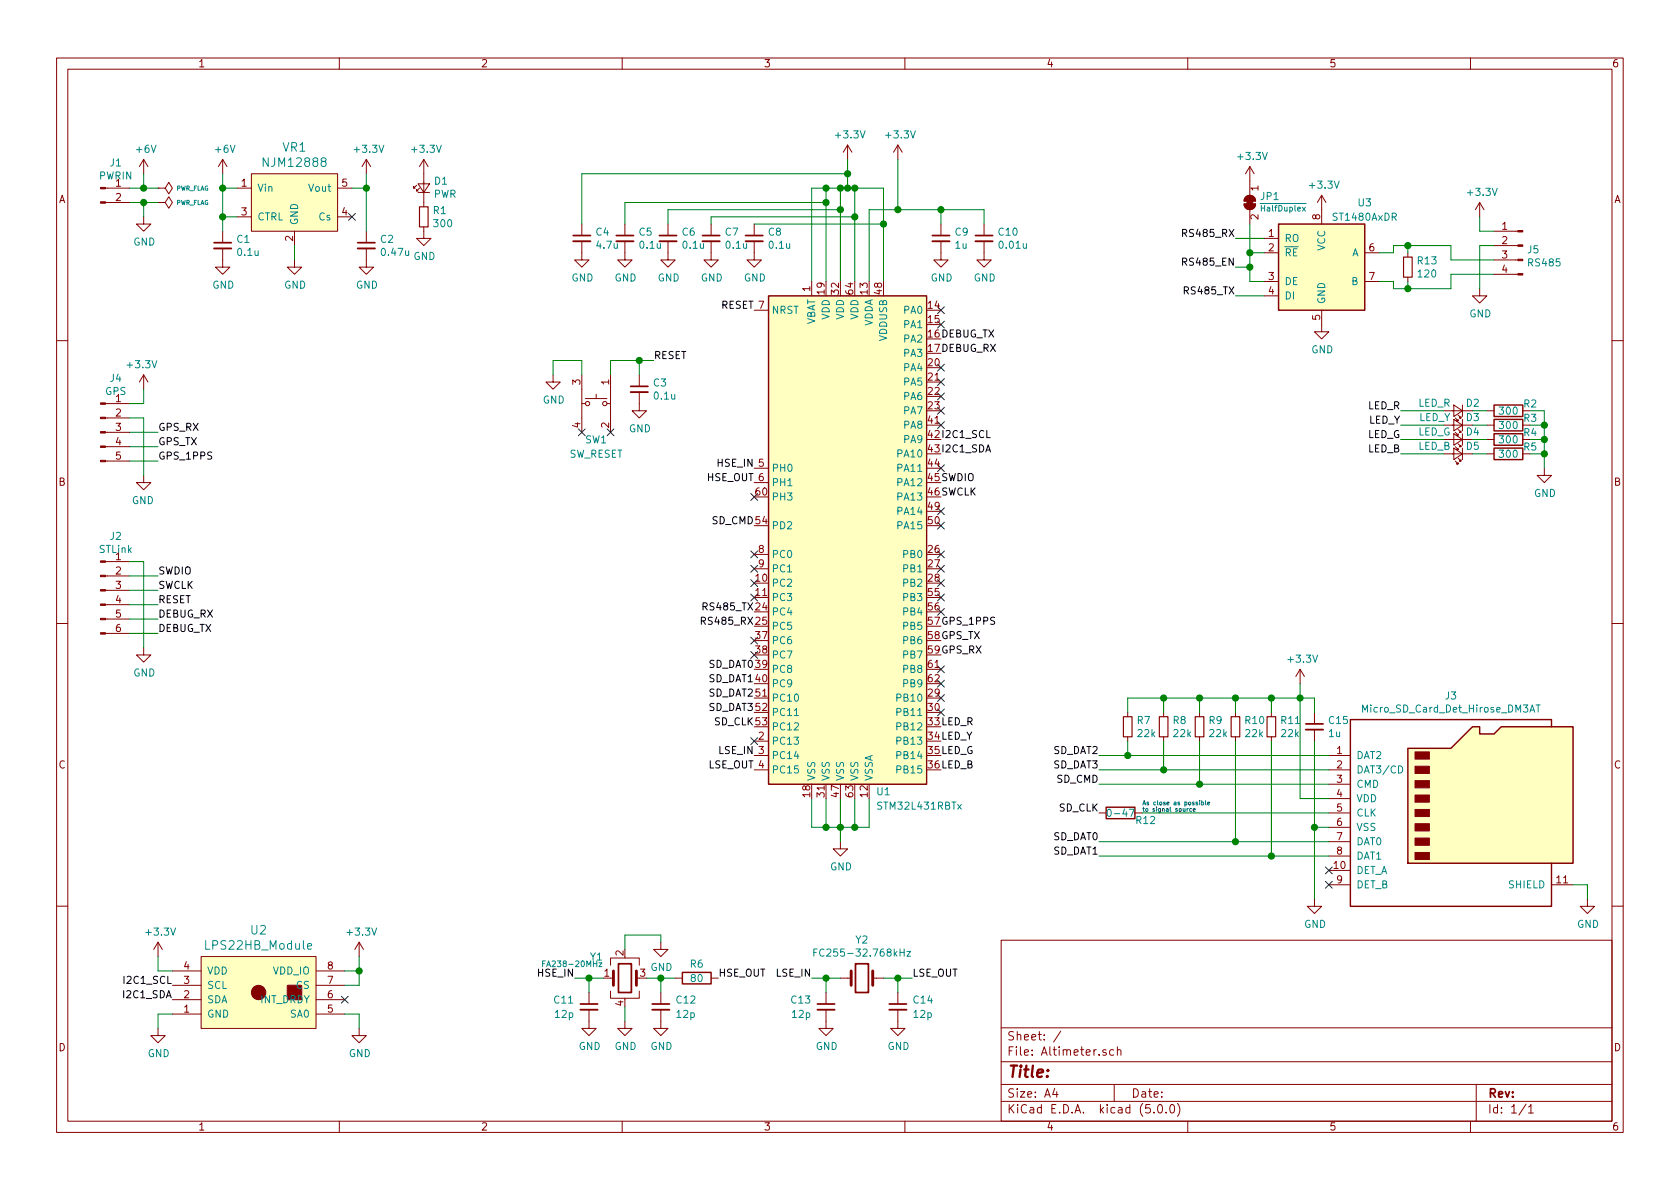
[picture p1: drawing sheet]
EESchema Schematic File Version 4
EELAYER 26 0
EELAYER END
$Descr A4 11693 8268
encoding utf-8
Sheet 1 1
Title ""
Date ""
Rev ""
Comp ""
Comment1 ""
Comment2 ""
Comment3 ""
Comment4 ""
$EndDescr
$Comp
L Connector:Micro_SD_Card_Det_Hirose_DM3AT J3
U 1 1
P 10150 5650
F 0 "J3" H 10100 6467 50  0000 C CNN
F 1 "Micro_SD_Card_Det_Hirose_DM3AT" H 10100 6376 50  0000 C CNN
F 2 "KUT_Connector:microSD_DM3AT-SFPEJ" H 12200 6350 50  0001 C CNN
F 3 "https://www.hirose.com/product/en/download_file/key_name/DM3/category/Catalog/doc_file_id/49662/?file_category_id=4&item_id=195&is_series=1" H 10150 5750 50  0001 C CNN
	1    10150 5650
	1    0    0    -1  
$EndComp
Text Label 7650 5850 2    50   ~ 0
SD_DAT0
Text Label 7650 5450 2    50   ~ 0
SD_CMD
Text Label 7650 5650 2    50   ~ 0
SD_CLK
NoConn ~ 9250 6050
NoConn ~ 9250 6150
$Comp
L power:GND #PWR0101
U 1 1
P 11050 6250
F 0 "#PWR0101" H 11050 6000 50  0001 C CNN
F 1 "GND" H 11055 6077 50  0000 C CNN
F 2 "" H 11050 6250 50  0001 C CNN
F 3 "" H 11050 6250 50  0001 C CNN
	1    11050 6250
	1    0    0    -1  
$EndComp
Wire Wire Line
	11050 6250 11050 6150
Wire Wire Line
	11050 6150 10950 6150
$Comp
L power:+3.3V #PWR0102
U 1 1
P 9050 4750
F 0 "#PWR0102" H 9050 4600 50  0001 C CNN
F 1 "+3.3V" H 9065 4923 50  0000 C CNN
F 2 "" H 9050 4750 50  0001 C CNN
F 3 "" H 9050 4750 50  0001 C CNN
	1    9050 4750
	1    0    0    -1  
$EndComp
$Comp
L power:GND #PWR0103
U 1 1
P 9150 6250
F 0 "#PWR0103" H 9150 6000 50  0001 C CNN
F 1 "GND" H 9155 6077 50  0000 C CNN
F 2 "" H 9150 6250 50  0001 C CNN
F 3 "" H 9150 6250 50  0001 C CNN
	1    9150 6250
	1    0    0    -1  
$EndComp
Wire Wire Line
	9150 6250 9150 5750
Text Label 5250 4650 2    50   ~ 0
SD_DAT0
Text Label 5250 5050 2    50   ~ 0
SD_CLK
Text Label 5250 3650 2    50   ~ 0
SD_CMD
Text Label 6550 3350 0    50   ~ 0
SWDIO
Text Label 6550 3450 0    50   ~ 0
SWCLK
Text Label 6550 2350 0    50   ~ 0
DEBUG_TX
Text Label 6550 2450 0    50   ~ 0
DEBUG_RX
Text Label 5250 4250 2    50   ~ 0
RS485_TX
Text Label 5250 4350 2    50   ~ 0
RS485_RX
Text Label 6550 3050 0    50   ~ 0
I2C1_SCL
Text Label 6550 3150 0    50   ~ 0
I2C1_SDA
Text Label 5250 3250 2    50   ~ 0
HSE_IN
Text Label 5250 3350 2    50   ~ 0
HSE_OUT
Text Label 5250 5250 2    50   ~ 0
LSE_IN
Text Label 5250 5350 2    50   ~ 0
LSE_OUT
Text Label 5250 2150 2    50   ~ 0
RESET
$Comp
L power:GND #PWR0104
U 1 1
P 5850 5850
F 0 "#PWR0104" H 5850 5600 50  0001 C CNN
F 1 "GND" H 5855 5677 50  0000 C CNN
F 2 "" H 5850 5850 50  0001 C CNN
F 3 "" H 5850 5850 50  0001 C CNN
	1    5850 5850
	1    0    0    -1  
$EndComp
Wire Wire Line
	5650 5550 5650 5750
Wire Wire Line
	5650 5750 5750 5750
Wire Wire Line
	5850 5750 5850 5850
Wire Wire Line
	5850 5750 5850 5550
Connection ~ 5850 5750
Wire Wire Line
	5750 5550 5750 5750
Connection ~ 5750 5750
Wire Wire Line
	5750 5750 5850 5750
Wire Wire Line
	5850 5750 5950 5750
Wire Wire Line
	5950 5750 5950 5550
Wire Wire Line
	5950 5750 6050 5750
Connection ~ 5950 5750
Wire Wire Line
	6050 5550 6050 5750
$Comp
L Device:C_Small C8
U 1 1
P 5250 1650
F 0 "C8" H 5342 1696 50  0000 L CNN
F 1 "0.1u" H 5342 1605 50  0000 L CNN
F 2 "Capacitors_SMD:C_0603" H 5250 1650 50  0001 C CNN
F 3 "~" H 5250 1650 50  0001 C CNN
	1    5250 1650
	1    0    0    -1  
$EndComp
$Comp
L power:+3.3V #PWR0105
U 1 1
P 5900 1100
F 0 "#PWR0105" H 5900 950 50  0001 C CNN
F 1 "+3.3V" H 5915 1273 50  0000 C CNN
F 2 "" H 5900 1100 50  0001 C CNN
F 3 "" H 5900 1100 50  0001 C CNN
	1    5900 1100
	1    0    0    -1  
$EndComp
$Comp
L power:GND #PWR0106
U 1 1
P 5250 1750
F 0 "#PWR0106" H 5250 1500 50  0001 C CNN
F 1 "GND" H 5255 1577 50  0000 C CNN
F 2 "" H 5250 1750 50  0001 C CNN
F 3 "" H 5250 1750 50  0001 C CNN
	1    5250 1750
	1    0    0    -1  
$EndComp
$Comp
L Device:C_Small C7
U 1 1
P 4950 1650
F 0 "C7" H 5042 1696 50  0000 L CNN
F 1 "0.1u" H 5042 1605 50  0000 L CNN
F 2 "Capacitors_SMD:C_0603" H 4950 1650 50  0001 C CNN
F 3 "~" H 4950 1650 50  0001 C CNN
	1    4950 1650
	1    0    0    -1  
$EndComp
$Comp
L Device:C_Small C6
U 1 1
P 4650 1650
F 0 "C6" H 4742 1696 50  0000 L CNN
F 1 "0.1u" H 4742 1605 50  0000 L CNN
F 2 "Capacitors_SMD:C_0603" H 4650 1650 50  0001 C CNN
F 3 "~" H 4650 1650 50  0001 C CNN
	1    4650 1650
	1    0    0    -1  
$EndComp
$Comp
L power:GND #PWR0107
U 1 1
P 4650 1750
F 0 "#PWR0107" H 4650 1500 50  0001 C CNN
F 1 "GND" H 4655 1577 50  0000 C CNN
F 2 "" H 4650 1750 50  0001 C CNN
F 3 "" H 4650 1750 50  0001 C CNN
	1    4650 1750
	1    0    0    -1  
$EndComp
Wire Wire Line
	4650 1550 4650 1450
$Comp
L Device:C_Small C5
U 1 1
P 4350 1650
F 0 "C5" H 4442 1696 50  0000 L CNN
F 1 "0.1u" H 4442 1605 50  0000 L CNN
F 2 "Capacitors_SMD:C_0603" H 4350 1650 50  0001 C CNN
F 3 "~" H 4350 1650 50  0001 C CNN
	1    4350 1650
	1    0    0    -1  
$EndComp
$Comp
L power:GND #PWR0108
U 1 1
P 4350 1750
F 0 "#PWR0108" H 4350 1500 50  0001 C CNN
F 1 "GND" H 4355 1577 50  0000 C CNN
F 2 "" H 4350 1750 50  0001 C CNN
F 3 "" H 4350 1750 50  0001 C CNN
	1    4350 1750
	1    0    0    -1  
$EndComp
Wire Wire Line
	4350 1550 4350 1400
Wire Wire Line
	5650 1300 5750 1300
Connection ~ 5850 1300
Wire Wire Line
	5850 1300 5900 1300
Connection ~ 5750 1300
Wire Wire Line
	5750 1300 5850 1300
Wire Wire Line
	5900 1300 5950 1300
Connection ~ 5900 1300
Wire Wire Line
	5950 1300 6150 1300
Connection ~ 5950 1300
$Comp
L Device:C_Small C4
U 1 1
P 4050 1650
F 0 "C4" H 4142 1696 50  0000 L CNN
F 1 "4.7u" H 4142 1605 50  0000 L CNN
F 2 "Capacitors_SMD:C_0805" H 4050 1650 50  0001 C CNN
F 3 "~" H 4050 1650 50  0001 C CNN
	1    4050 1650
	1    0    0    -1  
$EndComp
$Comp
L power:GND #PWR0109
U 1 1
P 4050 1750
F 0 "#PWR0109" H 4050 1500 50  0001 C CNN
F 1 "GND" H 4055 1577 50  0000 C CNN
F 2 "" H 4050 1750 50  0001 C CNN
F 3 "" H 4050 1750 50  0001 C CNN
	1    4050 1750
	1    0    0    -1  
$EndComp
$Comp
L Device:C_Small C9
U 1 1
P 6550 1650
F 0 "C9" H 6642 1696 50  0000 L CNN
F 1 "1u" H 6642 1605 50  0000 L CNN
F 2 "Capacitors_SMD:C_0805" H 6550 1650 50  0001 C CNN
F 3 "~" H 6550 1650 50  0001 C CNN
	1    6550 1650
	1    0    0    -1  
$EndComp
$Comp
L Device:C_Small C10
U 1 1
P 6850 1650
F 0 "C10" H 6942 1696 50  0000 L CNN
F 1 "0.01u" H 6942 1605 50  0000 L CNN
F 2 "Capacitors_SMD:C_0603" H 6850 1650 50  0001 C CNN
F 3 "~" H 6850 1650 50  0001 C CNN
	1    6850 1650
	1    0    0    -1  
$EndComp
$Comp
L power:GND #PWR0110
U 1 1
P 6550 1750
F 0 "#PWR0110" H 6550 1500 50  0001 C CNN
F 1 "GND" H 6555 1577 50  0000 C CNN
F 2 "" H 6550 1750 50  0001 C CNN
F 3 "" H 6550 1750 50  0001 C CNN
	1    6550 1750
	1    0    0    -1  
$EndComp
$Comp
L power:GND #PWR0111
U 1 1
P 6850 1750
F 0 "#PWR0111" H 6850 1500 50  0001 C CNN
F 1 "GND" H 6855 1577 50  0000 C CNN
F 2 "" H 6850 1750 50  0001 C CNN
F 3 "" H 6850 1750 50  0001 C CNN
	1    6850 1750
	1    0    0    -1  
$EndComp
Text Label 6550 4450 0    50   ~ 0
GPS_TX
Text Label 6550 4550 0    50   ~ 0
GPS_RX
$Comp
L Device:LED_Small D3
U 1 1
P 10150 2950
F 0 "D3" H 10100 2900 50  0000 R CNN
F 1 "LED_Y" H 10200 2900 50  0000 L CNN
F 2 "LEDs:LED_0603" V 10150 2950 50  0001 C CNN
F 3 "~" V 10150 2950 50  0001 C CNN
	1    10150 2950
	-1   0    0    1   
$EndComp
$Comp
L Device:LED_Small D4
U 1 1
P 10150 3050
F 0 "D4" H 10100 3000 50  0000 R CNN
F 1 "LED_G" H 10200 3000 50  0000 L CNN
F 2 "LEDs:LED_0603" V 10150 3050 50  0001 C CNN
F 3 "~" V 10150 3050 50  0001 C CNN
	1    10150 3050
	-1   0    0    1   
$EndComp
$Comp
L Device:LED_Small D5
U 1 1
P 10150 3150
F 0 "D5" H 10100 3100 50  0000 R CNN
F 1 "LED_B" H 10200 3100 50  0000 L CNN
F 2 "LEDs:LED_0603" V 10150 3150 50  0001 C CNN
F 3 "~" V 10150 3150 50  0001 C CNN
	1    10150 3150
	-1   0    0    1   
$EndComp
$Comp
L Device:R R3
U 1 1
P 10500 2950
F 0 "R3" V 10450 3050 50  0000 L CNN
F 1 "300" V 10500 2950 50  0000 C CNN
F 2 "Resistors_SMD:R_0603" V 10430 2950 50  0001 C CNN
F 3 "~" H 10500 2950 50  0001 C CNN
	1    10500 2950
	0    1    1    0   
$EndComp
$Comp
L Device:R R4
U 1 1
P 10500 3050
F 0 "R4" V 10450 3150 50  0000 L CNN
F 1 "300" V 10500 3050 50  0000 C CNN
F 2 "Resistors_SMD:R_0603" V 10430 3050 50  0001 C CNN
F 3 "~" H 10500 3050 50  0001 C CNN
	1    10500 3050
	0    1    1    0   
$EndComp
$Comp
L Device:R R5
U 1 1
P 10500 3150
F 0 "R5" V 10450 3250 50  0000 L CNN
F 1 "300" V 10500 3150 50  0000 C CNN
F 2 "Resistors_SMD:R_0603" V 10430 3150 50  0001 C CNN
F 3 "~" H 10500 3150 50  0001 C CNN
	1    10500 3150
	0    1    1    0   
$EndComp
Wire Wire Line
	10350 3150 10250 3150
Wire Wire Line
	10250 3050 10350 3050
Wire Wire Line
	10350 2950 10250 2950
$Comp
L power:GND #PWR0112
U 1 1
P 10750 3250
F 0 "#PWR0112" H 10750 3000 50  0001 C CNN
F 1 "GND" H 10755 3077 50  0000 C CNN
F 2 "" H 10750 3250 50  0001 C CNN
F 3 "" H 10750 3250 50  0001 C CNN
	1    10750 3250
	1    0    0    -1  
$EndComp
Wire Wire Line
	10750 3250 10750 3150
Wire Wire Line
	10750 3150 10650 3150
Wire Wire Line
	10750 3150 10750 3050
Wire Wire Line
	10750 3050 10650 3050
Connection ~ 10750 3150
Wire Wire Line
	10750 3050 10750 2950
Wire Wire Line
	10750 2950 10650 2950
Connection ~ 10750 3050
Wire Wire Line
	10050 2950 9750 2950
Wire Wire Line
	9750 3050 10050 3050
NoConn ~ 6550 4950
NoConn ~ 6550 4850
NoConn ~ 6550 4750
NoConn ~ 6550 4650
NoConn ~ 6550 4250
NoConn ~ 6550 4150
NoConn ~ 6550 4050
NoConn ~ 6550 3950
NoConn ~ 6550 3850
NoConn ~ 6550 3250
NoConn ~ 6550 3550
NoConn ~ 6550 3650
NoConn ~ 6550 2950
NoConn ~ 6550 2850
NoConn ~ 6550 2750
NoConn ~ 6550 2650
NoConn ~ 6550 2550
NoConn ~ 6550 2250
NoConn ~ 6550 2150
NoConn ~ 5250 3450
NoConn ~ 5250 3850
NoConn ~ 5250 3950
NoConn ~ 5250 4050
NoConn ~ 5250 4150
NoConn ~ 5250 4450
NoConn ~ 5250 4550
$Comp
L power:+3.3V #PWR0113
U 1 1
P 6250 1100
F 0 "#PWR0113" H 6250 950 50  0001 C CNN
F 1 "+3.3V" H 6265 1273 50  0000 C CNN
F 2 "" H 6250 1100 50  0001 C CNN
F 3 "" H 6250 1100 50  0001 C CNN
	1    6250 1100
	1    0    0    -1  
$EndComp
Wire Wire Line
	5900 1200 4050 1200
Connection ~ 5900 1200
Wire Wire Line
	5900 1200 5900 1300
Wire Wire Line
	5900 1100 5900 1200
Wire Wire Line
	6150 1300 6150 1550
Wire Wire Line
	5250 1550 6150 1550
Connection ~ 6150 1550
$Comp
L power:GND #PWR0114
U 1 1
P 4950 1750
F 0 "#PWR0114" H 4950 1500 50  0001 C CNN
F 1 "GND" H 4955 1577 50  0000 C CNN
F 2 "" H 4950 1750 50  0001 C CNN
F 3 "" H 4950 1750 50  0001 C CNN
	1    4950 1750
	1    0    0    -1  
$EndComp
Wire Wire Line
	4950 1550 4950 1500
Wire Wire Line
	5750 1300 5750 1400
Connection ~ 5750 1400
Wire Wire Line
	4350 1400 5750 1400
Wire Wire Line
	5850 1300 5850 1450
Connection ~ 5850 1450
Wire Wire Line
	5850 1450 4650 1450
Wire Wire Line
	5950 1300 5950 1500
Connection ~ 5950 1500
Wire Wire Line
	4950 1500 5950 1500
Wire Wire Line
	6550 1450 6550 1550
Wire Wire Line
	6550 1450 6850 1450
Wire Wire Line
	6850 1450 6850 1550
Connection ~ 6550 1450
Wire Wire Line
	6050 1450 6250 1450
Wire Wire Line
	6250 1450 6250 1100
Connection ~ 6250 1450
Wire Wire Line
	6250 1450 6550 1450
$Comp
L KUT_CommIC:ST1480AxDR U3
U 1 1
P 9200 1850
F 0 "U3" H 9500 2300 50  0000 C CNN
F 1 "ST1480AxDR" H 9500 2200 50  0000 C CNN
F 2 "Housings_SOIC:SOIC-8_3.9x4.9mm_Pitch1.27mm" H 10250 1500 50  0001 C CIN
F 3 "http://www.st.com/content/ccc/resource/technical/document/datasheet/81/93/fa/ed/87/47/46/00/CD00003136.pdf/files/CD00003136.pdf/jcr:content/translations/en.CD00003136.pdf" H 8900 2200 50  0001 C CNN
	1    9200 1850
	1    0    0    -1  
$EndComp
$Comp
L power:+3.3V #PWR0115
U 1 1
P 9200 1450
F 0 "#PWR0115" H 9200 1300 50  0001 C CNN
F 1 "+3.3V" H 9215 1623 50  0000 C CNN
F 2 "" H 9200 1450 50  0001 C CNN
F 3 "" H 9200 1450 50  0001 C CNN
	1    9200 1450
	1    0    0    -1  
$EndComp
$Comp
L power:+3.3V #PWR0116
U 1 1
P 8700 1250
F 0 "#PWR0116" H 8700 1100 50  0001 C CNN
F 1 "+3.3V" H 8715 1423 50  0000 C CNN
F 2 "" H 8700 1250 50  0001 C CNN
F 3 "" H 8700 1250 50  0001 C CNN
	1    8700 1250
	1    0    0    -1  
$EndComp
Wire Wire Line
	8700 1750 8800 1750
Wire Wire Line
	8700 1750 8700 1850
Wire Wire Line
	8700 1950 8800 1950
Text Label 8600 2050 2    50   ~ 0
RS485_TX
$Comp
L Device:R_Small R13
U 1 1
P 9800 1850
F 0 "R13" H 9859 1896 50  0000 L CNN
F 1 "120" H 9859 1805 50  0000 L CNN
F 2 "Resistors_SMD:R_0603" H 9800 1850 50  0001 C CNN
F 3 "~" H 9800 1850 50  0001 C CNN
	1    9800 1850
	1    0    0    -1  
$EndComp
Wire Wire Line
	9700 1750 9600 1750
Wire Wire Line
	9600 1950 9700 1950
$Comp
L power:GND #PWR0117
U 1 1
P 9200 2250
F 0 "#PWR0117" H 9200 2000 50  0001 C CNN
F 1 "GND" H 9205 2077 50  0000 C CNN
F 2 "" H 9200 2250 50  0001 C CNN
F 3 "" H 9200 2250 50  0001 C CNN
	1    9200 2250
	1    0    0    -1  
$EndComp
Wire Wire Line
	9800 1700 9700 1700
Wire Wire Line
	9700 1700 9700 1750
Wire Wire Line
	9800 1750 9800 1700
Wire Wire Line
	9800 1950 9800 2000
Wire Wire Line
	9800 2000 9700 2000
Wire Wire Line
	9700 2000 9700 1950
$Comp
L power:GND #PWR0118
U 1 1
P 10300 2000
F 0 "#PWR0118" H 10300 1750 50  0001 C CNN
F 1 "GND" H 10305 1827 50  0000 C CNN
F 2 "" H 10300 2000 50  0001 C CNN
F 3 "" H 10300 2000 50  0001 C CNN
	1    10300 2000
	1    0    0    -1  
$EndComp
Connection ~ 9800 2000
Connection ~ 9800 1700
$Comp
L power:+3.3V #PWR0119
U 1 1
P 10300 1500
F 0 "#PWR0119" H 10300 1350 50  0001 C CNN
F 1 "+3.3V" H 10315 1673 50  0000 C CNN
F 2 "" H 10300 1500 50  0001 C CNN
F 3 "" H 10300 1500 50  0001 C CNN
	1    10300 1500
	1    0    0    -1  
$EndComp
Wire Wire Line
	10100 1800 10100 1700
Wire Wire Line
	10100 1800 10400 1800
Wire Wire Line
	10100 1900 10100 2000
Wire Wire Line
	10100 1900 10400 1900
Wire Wire Line
	9800 2000 10100 2000
Wire Wire Line
	9800 1700 10100 1700
Text Label 1100 3100 0    50   ~ 0
GPS_TX
Text Label 1100 3000 0    50   ~ 0
GPS_RX
$Comp
L power:GND #PWR0120
U 1 1
P 1000 3300
F 0 "#PWR0120" H 1000 3050 50  0001 C CNN
F 1 "GND" H 1005 3127 50  0000 C CNN
F 2 "" H 1000 3300 50  0001 C CNN
F 3 "" H 1000 3300 50  0001 C CNN
	1    1000 3300
	-1   0    0    -1  
$EndComp
$Comp
L power:+3.3V #PWR0121
U 1 1
P 1000 2700
F 0 "#PWR0121" H 1000 2550 50  0001 C CNN
F 1 "+3.3V" H 1015 2873 50  0000 C CNN
F 2 "" H 1000 2700 50  0001 C CNN
F 3 "" H 1000 2700 50  0001 C CNN
	1    1000 2700
	-1   0    0    -1  
$EndComp
Wire Wire Line
	900  3000 1100 3000
Wire Wire Line
	1100 3100 900  3100
Text Label 1100 3200 0    50   ~ 0
GPS_1PPS
Wire Wire Line
	1100 3200 900  3200
Text Label 6550 4350 0    50   ~ 0
GPS_1PPS
$Comp
L Connector:Conn_01x06_Male J2
U 1 1
P 700 4100
F 0 "J2" H 806 4478 50  0000 C CNN
F 1 "STLink" H 806 4387 50  0000 C CNN
F 2 "temp:DF11-6DP-2DSA" H 700 4100 50  0001 C CNN
F 3 "~" H 700 4100 50  0001 C CNN
	1    700  4100
	1    0    0    -1  
$EndComp
$Comp
L power:GND #PWR0122
U 1 1
P 1000 4500
F 0 "#PWR0122" H 1000 4250 50  0001 C CNN
F 1 "GND" H 1005 4327 50  0000 C CNN
F 2 "" H 1000 4500 50  0001 C CNN
F 3 "" H 1000 4500 50  0001 C CNN
	1    1000 4500
	1    0    0    -1  
$EndComp
Text Label 1100 4000 0    50   ~ 0
SWDIO
Text Label 1100 4100 0    50   ~ 0
SWCLK
Text Label 1100 4400 0    50   ~ 0
DEBUG_TX
Text Label 1100 4300 0    50   ~ 0
DEBUG_RX
$Comp
L KUT_Sensor:LPS22HB_Module U2
U 1 1
P 1800 6900
F 0 "U2" H 1800 7337 60  0000 C CNN
F 1 "LPS22HB_Module" H 1800 7231 60  0000 C CNN
F 2 "KUT_Sensor:Strawberry-Linux_Module_8P" H 1700 7100 60  0001 C CNN
F 3 "http://www.st.com/content/ccc/resource/technical/document/datasheet/bf/c1/4f/23/61/17/44/8a/DM00140895.pdf/files/DM00140895.pdf/jcr:content/translations/en.DM00140895.pdf" H 1800 7200 60  0001 C CNN
F 4 "https://strawberry-linux.com/catalog/items?code=12122" H 1900 7300 60  0001 C CNN "製品ページ"
	1    1800 6900
	1    0    0    -1  
$EndComp
$Comp
L power:+3.3V #PWR0123
U 1 1
P 1100 6650
F 0 "#PWR0123" H 1100 6500 50  0001 C CNN
F 1 "+3.3V" H 1115 6823 50  0000 C CNN
F 2 "" H 1100 6650 50  0001 C CNN
F 3 "" H 1100 6650 50  0001 C CNN
	1    1100 6650
	1    0    0    -1  
$EndComp
Wire Wire Line
	1100 6650 1100 6750
Wire Wire Line
	1100 6750 1200 6750
$Comp
L power:+3.3V #PWR0124
U 1 1
P 2500 6650
F 0 "#PWR0124" H 2500 6500 50  0001 C CNN
F 1 "+3.3V" H 2515 6823 50  0000 C CNN
F 2 "" H 2500 6650 50  0001 C CNN
F 3 "" H 2500 6650 50  0001 C CNN
	1    2500 6650
	1    0    0    -1  
$EndComp
Wire Wire Line
	2500 6650 2500 6750
Wire Wire Line
	2500 6750 2400 6750
Wire Wire Line
	2400 6850 2500 6850
Wire Wire Line
	2500 6850 2500 6750
Connection ~ 2500 6750
NoConn ~ 2400 6950
$Comp
L power:GND #PWR0125
U 1 1
P 2500 7150
F 0 "#PWR0125" H 2500 6900 50  0001 C CNN
F 1 "GND" H 2505 6977 50  0000 C CNN
F 2 "" H 2500 7150 50  0001 C CNN
F 3 "" H 2500 7150 50  0001 C CNN
	1    2500 7150
	1    0    0    -1  
$EndComp
Wire Wire Line
	2500 7150 2500 7050
Wire Wire Line
	2500 7050 2400 7050
$Comp
L power:GND #PWR0126
U 1 1
P 1100 7150
F 0 "#PWR0126" H 1100 6900 50  0001 C CNN
F 1 "GND" H 1105 6977 50  0000 C CNN
F 2 "" H 1100 7150 50  0001 C CNN
F 3 "" H 1100 7150 50  0001 C CNN
	1    1100 7150
	1    0    0    -1  
$EndComp
Wire Wire Line
	1100 7150 1100 7050
Wire Wire Line
	1100 7050 1200 7050
Text Label 1200 6850 2    50   ~ 0
I2C1_SCL
Text Label 1200 6950 2    50   ~ 0
I2C1_SDA
$Comp
L KUT_PowerIC:NJM12888 VR1
U 1 1
P 2050 1400
F 0 "VR1" H 2050 1787 60  0000 C CNN
F 1 "NJM12888" H 2050 1681 60  0000 C CNN
F 2 "TO_SOT_Packages_SMD:SOT-23-5" H 2050 1000 60  0001 C CNN
F 3 "http://www.njr.co.jp/products/semicon/PDF/NJM12888_J.pdf" H 2050 900 60  0001 C CNN
	1    2050 1400
	1    0    0    -1  
$EndComp
$Comp
L Device:C_Small C1
U 1 1
P 1550 1700
F 0 "C1" H 1642 1746 50  0000 L CNN
F 1 "0.1u" H 1642 1655 50  0000 L CNN
F 2 "Capacitors_SMD:C_0603" H 1550 1700 50  0001 C CNN
F 3 "~" H 1550 1700 50  0001 C CNN
	1    1550 1700
	1    0    0    -1  
$EndComp
$Comp
L Device:C_Small C2
U 1 1
P 2550 1700
F 0 "C2" H 2642 1746 50  0000 L CNN
F 1 "0.47u" H 2642 1655 50  0000 L CNN
F 2 "Capacitors_SMD:C_0805" H 2550 1700 50  0001 C CNN
F 3 "~" H 2550 1700 50  0001 C CNN
	1    2550 1700
	1    0    0    -1  
$EndComp
$Comp
L power:GND #PWR0127
U 1 1
P 2550 1800
F 0 "#PWR0127" H 2550 1550 50  0001 C CNN
F 1 "GND" H 2555 1627 50  0000 C CNN
F 2 "" H 2550 1800 50  0001 C CNN
F 3 "" H 2550 1800 50  0001 C CNN
	1    2550 1800
	1    0    0    -1  
$EndComp
$Comp
L power:GND #PWR0128
U 1 1
P 1550 1800
F 0 "#PWR0128" H 1550 1550 50  0001 C CNN
F 1 "GND" H 1555 1627 50  0000 C CNN
F 2 "" H 1550 1800 50  0001 C CNN
F 3 "" H 1550 1800 50  0001 C CNN
	1    1550 1800
	1    0    0    -1  
$EndComp
$Comp
L power:GND #PWR0129
U 1 1
P 2050 1800
F 0 "#PWR0129" H 2050 1550 50  0001 C CNN
F 1 "GND" H 2055 1627 50  0000 C CNN
F 2 "" H 2050 1800 50  0001 C CNN
F 3 "" H 2050 1800 50  0001 C CNN
	1    2050 1800
	1    0    0    -1  
$EndComp
Wire Wire Line
	2050 1800 2050 1700
NoConn ~ 2450 1500
Wire Wire Line
	2450 1300 2550 1300
Wire Wire Line
	2550 1300 2550 1600
$Comp
L power:+3.3V #PWR0130
U 1 1
P 2550 1200
F 0 "#PWR0130" H 2550 1050 50  0001 C CNN
F 1 "+3.3V" H 2565 1373 50  0000 C CNN
F 2 "" H 2550 1200 50  0001 C CNN
F 3 "" H 2550 1200 50  0001 C CNN
	1    2550 1200
	1    0    0    -1  
$EndComp
Wire Wire Line
	2550 1200 2550 1300
Connection ~ 2550 1300
$Comp
L power:+6V #PWR0131
U 1 1
P 1550 1200
F 0 "#PWR0131" H 1550 1050 50  0001 C CNN
F 1 "+6V" H 1565 1373 50  0000 C CNN
F 2 "" H 1550 1200 50  0001 C CNN
F 3 "" H 1550 1200 50  0001 C CNN
	1    1550 1200
	1    0    0    -1  
$EndComp
Wire Wire Line
	1550 1200 1550 1300
Wire Wire Line
	1550 1300 1650 1300
Wire Wire Line
	1550 1300 1550 1500
Connection ~ 1550 1300
Wire Wire Line
	1550 1500 1650 1500
Connection ~ 1550 1500
Wire Wire Line
	1550 1500 1550 1600
$Comp
L power:+3.3V #PWR0132
U 1 1
P 2950 1200
F 0 "#PWR0132" H 2950 1050 50  0001 C CNN
F 1 "+3.3V" H 2965 1373 50  0000 C CNN
F 2 "" H 2950 1200 50  0001 C CNN
F 3 "" H 2950 1200 50  0001 C CNN
	1    2950 1200
	1    0    0    -1  
$EndComp
$Comp
L Device:LED_Small D1
U 1 1
P 2950 1300
F 0 "D1" V 2996 1232 50  0000 R CNN
F 1 "PWR" V 2905 1232 50  0000 R CNN
F 2 "LEDs:LED_0603" V 2950 1300 50  0001 C CNN
F 3 "~" V 2950 1300 50  0001 C CNN
	1    2950 1300
	0    -1   -1   0   
$EndComp
$Comp
L Device:R_Small R1
U 1 1
P 2950 1500
F 0 "R1" H 3009 1546 50  0000 L CNN
F 1 "300" H 3009 1455 50  0000 L CNN
F 2 "Resistors_SMD:R_0603" H 2950 1500 50  0001 C CNN
F 3 "~" H 2950 1500 50  0001 C CNN
	1    2950 1500
	1    0    0    -1  
$EndComp
$Comp
L power:GND #PWR0133
U 1 1
P 2950 1600
F 0 "#PWR0133" H 2950 1350 50  0001 C CNN
F 1 "GND" H 2955 1427 50  0000 C CNN
F 2 "" H 2950 1600 50  0001 C CNN
F 3 "" H 2950 1600 50  0001 C CNN
	1    2950 1600
	1    0    0    -1  
$EndComp
$Comp
L power:+6V #PWR0134
U 1 1
P 1000 1200
F 0 "#PWR0134" H 1000 1050 50  0001 C CNN
F 1 "+6V" H 1015 1373 50  0000 C CNN
F 2 "" H 1000 1200 50  0001 C CNN
F 3 "" H 1000 1200 50  0001 C CNN
	1    1000 1200
	1    0    0    -1  
$EndComp
Wire Wire Line
	1000 1200 1000 1300
Wire Wire Line
	1000 1300 900  1300
$Comp
L power:GND #PWR0135
U 1 1
P 1000 1500
F 0 "#PWR0135" H 1000 1250 50  0001 C CNN
F 1 "GND" H 1005 1327 50  0000 C CNN
F 2 "" H 1000 1500 50  0001 C CNN
F 3 "" H 1000 1500 50  0001 C CNN
	1    1000 1500
	1    0    0    -1  
$EndComp
Wire Wire Line
	1000 1500 1000 1400
Wire Wire Line
	1000 1400 900  1400
$Comp
L Device:C_Small C3
U 1 1
P 4450 2700
F 0 "C3" H 4542 2746 50  0000 L CNN
F 1 "0.1u" H 4542 2655 50  0000 L CNN
F 2 "Capacitors_SMD:C_0603" H 4450 2700 50  0001 C CNN
F 3 "~" H 4450 2700 50  0001 C CNN
	1    4450 2700
	1    0    0    -1  
$EndComp
Wire Wire Line
	4450 2600 4450 2500
$Comp
L power:GND #PWR0136
U 1 1
P 4450 2800
F 0 "#PWR0136" H 4450 2550 50  0001 C CNN
F 1 "GND" H 4455 2627 50  0000 C CNN
F 2 "" H 4450 2800 50  0001 C CNN
F 3 "" H 4450 2800 50  0001 C CNN
	1    4450 2800
	1    0    0    -1  
$EndComp
$Comp
L power:GND #PWR0137
U 1 1
P 3850 2600
F 0 "#PWR0137" H 3850 2350 50  0001 C CNN
F 1 "GND" H 3855 2427 50  0000 C CNN
F 2 "" H 3850 2600 50  0001 C CNN
F 3 "" H 3850 2600 50  0001 C CNN
	1    3850 2600
	1    0    0    -1  
$EndComp
Text Label 4550 2500 0    50   ~ 0
RESET
Wire Wire Line
	4550 2500 4450 2500
Wire Wire Line
	10050 3150 9750 3150
Text Label 9750 2950 2    50   ~ 0
LED_Y
Text Label 9750 3050 2    50   ~ 0
LED_G
Text Label 9750 3150 2    50   ~ 0
LED_B
Text Label 6550 5050 0    50   ~ 0
LED_R
Text Label 6550 5250 0    50   ~ 0
LED_G
Text Label 6550 5350 0    50   ~ 0
LED_B
Text Label 7650 5950 2    50   ~ 0
SD_DAT1
Text Label 7650 5250 2    50   ~ 0
SD_DAT2
Text Label 7650 5350 2    50   ~ 0
SD_DAT3
$Comp
L Device:R_Small R10
U 1 1
P 8600 5050
F 0 "R10" H 8659 5096 50  0000 L CNN
F 1 "22k" H 8659 5005 50  0000 L CNN
F 2 "Resistors_SMD:R_0603" H 8600 5050 50  0001 C CNN
F 3 "~" H 8600 5050 50  0001 C CNN
	1    8600 5050
	1    0    0    -1  
$EndComp
$Comp
L Device:R_Small R11
U 1 1
P 8850 5050
F 0 "R11" H 8909 5096 50  0000 L CNN
F 1 "22k" H 8909 5005 50  0000 L CNN
F 2 "Resistors_SMD:R_0603" H 8850 5050 50  0001 C CNN
F 3 "~" H 8850 5050 50  0001 C CNN
	1    8850 5050
	1    0    0    -1  
$EndComp
$Comp
L Device:R_Small R8
U 1 1
P 8100 5050
F 0 "R8" H 8159 5096 50  0000 L CNN
F 1 "22k" H 8159 5005 50  0000 L CNN
F 2 "Resistors_SMD:R_0603" H 8100 5050 50  0001 C CNN
F 3 "~" H 8100 5050 50  0001 C CNN
	1    8100 5050
	1    0    0    -1  
$EndComp
$Comp
L Device:R_Small R9
U 1 1
P 8350 5050
F 0 "R9" H 8409 5096 50  0000 L CNN
F 1 "22k" H 8409 5005 50  0000 L CNN
F 2 "Resistors_SMD:R_0603" H 8350 5050 50  0001 C CNN
F 3 "~" H 8350 5050 50  0001 C CNN
	1    8350 5050
	1    0    0    -1  
$EndComp
Wire Wire Line
	9050 4750 9050 4850
Wire Wire Line
	9050 4850 8850 4850
Wire Wire Line
	8850 4850 8850 4950
Connection ~ 9050 4850
Wire Wire Line
	9050 4850 9050 5550
Wire Wire Line
	8600 5850 8600 5150
Wire Wire Line
	8350 5450 8350 5150
Wire Wire Line
	8850 5150 8850 5950
Wire Wire Line
	8100 5350 8100 5150
$Comp
L Device:R_Small R7
U 1 1
P 7850 5050
F 0 "R7" H 7909 5096 50  0000 L CNN
F 1 "22k" H 7909 5005 50  0000 L CNN
F 2 "Resistors_SMD:R_0603" H 7850 5050 50  0001 C CNN
F 3 "~" H 7850 5050 50  0001 C CNN
	1    7850 5050
	1    0    0    -1  
$EndComp
Wire Wire Line
	7850 5150 7850 5250
Wire Wire Line
	8850 4850 8600 4850
Wire Wire Line
	8600 4850 8600 4950
Connection ~ 8850 4850
Wire Wire Line
	8600 4850 8350 4850
Wire Wire Line
	8350 4850 8350 4950
Connection ~ 8600 4850
Wire Wire Line
	8350 4850 8100 4850
Wire Wire Line
	8100 4850 8100 4950
Connection ~ 8350 4850
Wire Wire Line
	8100 4850 7850 4850
Wire Wire Line
	7850 4850 7850 4950
Connection ~ 8100 4850
Wire Wire Line
	8600 5850 9250 5850
Wire Wire Line
	8850 5950 9250 5950
Wire Wire Line
	9050 5550 9250 5550
Wire Wire Line
	8350 5450 9250 5450
Wire Wire Line
	8100 5350 9250 5350
Wire Wire Line
	7850 5250 9250 5250
Wire Wire Line
	9250 5750 9150 5750
$Comp
L Device:C_Small C15
U 1 1
P 9150 5050
F 0 "C15" H 9242 5096 50  0000 L CNN
F 1 "1u" H 9242 5005 50  0000 L CNN
F 2 "Capacitors_SMD:C_0805" H 9150 5050 50  0001 C CNN
F 3 "~" H 9150 5050 50  0001 C CNN
	1    9150 5050
	1    0    0    -1  
$EndComp
Wire Wire Line
	9050 4850 9150 4850
Wire Wire Line
	9150 4850 9150 4950
Wire Wire Line
	9150 5150 9150 5750
Connection ~ 9150 5750
Connection ~ 7850 5250
Connection ~ 8100 5350
Connection ~ 8350 5450
Connection ~ 8600 5850
Connection ~ 8850 5950
Wire Wire Line
	7650 5450 8350 5450
Wire Wire Line
	7650 5350 8100 5350
Wire Wire Line
	7650 5250 7850 5250
Wire Wire Line
	7650 5850 8600 5850
Wire Wire Line
	7650 5950 8850 5950
Wire Wire Line
	5650 1300 5650 1950
Wire Wire Line
	5750 1400 5750 1950
Wire Wire Line
	5850 1450 5850 1950
Wire Wire Line
	5950 1500 5950 1950
Wire Wire Line
	6050 1450 6050 1950
Wire Wire Line
	6150 1550 6150 1950
Wire Wire Line
	4050 1200 4050 1550
Text Notes 7950 5650 0    30   ~ 0
As close as possible\nto signal source
$Comp
L Device:R R12
U 1 1
P 7800 5650
F 0 "R12" V 7850 5750 50  0000 L CNN
F 1 "0-47" V 7800 5650 50  0000 C CNN
F 2 "Resistors_SMD:R_0603" V 7730 5650 50  0001 C CNN
F 3 "~" H 7800 5650 50  0001 C CNN
	1    7800 5650
	0    1    1    0   
$EndComp
Wire Wire Line
	7950 5650 9250 5650
$Comp
L MCU_ST_STM32L4:STM32L431RBTx U1
U 1 1
P 5950 3750
F 0 "U1" H 6150 2000 50  0000 C CNN
F 1 "STM32L431RBTx" H 6400 1900 50  0000 C CNN
F 2 "Package_QFP:LQFP-64_10x10mm_P0.5mm" H 5350 2050 50  0001 R CNN
F 3 "http://www.st.com/st-web-ui/static/active/en/resource/technical/document/datasheet/DM00257211.pdf" H 5950 3750 50  0001 C CNN
	1    5950 3750
	1    0    0    -1  
$EndComp
Text Label 6550 5150 0    50   ~ 0
LED_Y
$Comp
L Device:LED_Small D2
U 1 1
P 10150 2850
F 0 "D2" H 10100 2800 50  0000 R CNN
F 1 "LED_R" H 10200 2800 50  0000 L CNN
F 2 "LEDs:LED_0603" V 10150 2850 50  0001 C CNN
F 3 "~" V 10150 2850 50  0001 C CNN
	1    10150 2850
	-1   0    0    1   
$EndComp
$Comp
L Device:R R2
U 1 1
P 10500 2850
F 0 "R2" V 10450 2950 50  0000 L CNN
F 1 "300" V 10500 2850 50  0000 C CNN
F 2 "Resistors_SMD:R_0603" V 10430 2850 50  0001 C CNN
F 3 "~" H 10500 2850 50  0001 C CNN
	1    10500 2850
	0    1    1    0   
$EndComp
Wire Wire Line
	10350 2850 10250 2850
Wire Wire Line
	10750 2950 10750 2850
Wire Wire Line
	10750 2850 10650 2850
Wire Wire Line
	10050 2850 9750 2850
Text Label 9750 2850 2    50   ~ 0
LED_R
Connection ~ 10750 2950
Text Label 5250 4850 2    50   ~ 0
SD_DAT2
Text Label 5250 4950 2    50   ~ 0
SD_DAT3
Text Label 5250 4750 2    50   ~ 0
SD_DAT1
NoConn ~ 5250 5150
Wire Wire Line
	1100 4000 900  4000
Wire Wire Line
	900  4100 1100 4100
Wire Wire Line
	1100 4300 900  4300
$Comp
L Device:Crystal_GND24 Y1
U 1 1
P 4350 6800
F 0 "Y1" H 4200 6950 50  0000 R CNN
F 1 "FA238-20MHz" H 4200 6900 40  0000 R CNN
F 2 "Crystals:Crystal_SMD_SeikoEpson_FA238-4pin_3.2x2.5mm" H 4350 6800 50  0001 C CNN
F 3 "~" H 4350 6800 50  0001 C CNN
	1    4350 6800
	1    0    0    -1  
$EndComp
Text Label 4000 6800 2    50   ~ 0
HSE_IN
Text Label 5000 6800 0    50   ~ 0
HSE_OUT
$Comp
L Device:C_Small C11
U 1 1
P 4100 7000
F 0 "C11" H 4000 7050 50  0000 R CNN
F 1 "12p" H 4000 6950 50  0000 R CNN
F 2 "Capacitors_SMD:C_0603" H 4100 7000 50  0001 C CNN
F 3 "~" H 4100 7000 50  0001 C CNN
	1    4100 7000
	1    0    0    -1  
$EndComp
Wire Wire Line
	4000 6800 4100 6800
Wire Wire Line
	4100 6800 4100 6900
Connection ~ 4100 6800
Wire Wire Line
	4100 6800 4200 6800
$Comp
L Device:C_Small C12
U 1 1
P 4600 7000
F 0 "C12" H 4700 7050 50  0000 L CNN
F 1 "12p" H 4700 6950 50  0000 L CNN
F 2 "Capacitors_SMD:C_0603" H 4600 7000 50  0001 C CNN
F 3 "~" H 4600 7000 50  0001 C CNN
	1    4600 7000
	1    0    0    -1  
$EndComp
Wire Wire Line
	4700 6800 4600 6800
Wire Wire Line
	4600 6800 4600 6900
Wire Wire Line
	4600 6800 4500 6800
Connection ~ 4600 6800
$Comp
L power:GND #PWR0138
U 1 1
P 4100 7100
F 0 "#PWR0138" H 4100 6850 50  0001 C CNN
F 1 "GND" H 4105 6927 50  0000 C CNN
F 2 "" H 4100 7100 50  0001 C CNN
F 3 "" H 4100 7100 50  0001 C CNN
	1    4100 7100
	1    0    0    -1  
$EndComp
$Comp
L power:GND #PWR0139
U 1 1
P 4350 7100
F 0 "#PWR0139" H 4350 6850 50  0001 C CNN
F 1 "GND" H 4355 6927 50  0000 C CNN
F 2 "" H 4350 7100 50  0001 C CNN
F 3 "" H 4350 7100 50  0001 C CNN
	1    4350 7100
	1    0    0    -1  
$EndComp
$Comp
L power:GND #PWR0140
U 1 1
P 4600 7100
F 0 "#PWR0140" H 4600 6850 50  0001 C CNN
F 1 "GND" H 4605 6927 50  0000 C CNN
F 2 "" H 4600 7100 50  0001 C CNN
F 3 "" H 4600 7100 50  0001 C CNN
	1    4600 7100
	1    0    0    -1  
$EndComp
Wire Wire Line
	4350 7100 4350 7000
$Comp
L power:GND #PWR0141
U 1 1
P 4600 6550
F 0 "#PWR0141" H 4600 6300 50  0001 C CNN
F 1 "GND" H 4605 6377 50  0000 C CNN
F 2 "" H 4600 6550 50  0001 C CNN
F 3 "" H 4600 6550 50  0001 C CNN
	1    4600 6550
	1    0    0    -1  
$EndComp
Wire Wire Line
	4600 6550 4600 6500
Wire Wire Line
	4600 6500 4350 6500
Wire Wire Line
	4350 6500 4350 6600
$Comp
L Device:R R6
U 1 1
P 4850 6800
F 0 "R6" V 4750 6800 50  0000 C CNN
F 1 "80" V 4850 6800 50  0000 C CNN
F 2 "Resistors_SMD:R_0603" V 4780 6800 50  0001 C CNN
F 3 "~" H 4850 6800 50  0001 C CNN
	1    4850 6800
	0    1    1    0   
$EndComp
$Comp
L Device:Crystal Y2
U 1 1
P 6000 6800
F 0 "Y2" H 6000 7068 50  0000 C CNN
F 1 "FC255-32.768kHz" H 6000 6977 50  0000 C CNN
F 2 "temp:Crystal_SMD_SeikoEpson_FC255-2pin_4.9x1.8mm" H 6000 6800 50  0001 C CNN
F 3 "~" H 6000 6800 50  0001 C CNN
	1    6000 6800
	1    0    0    -1  
$EndComp
Text Label 5650 6800 2    50   ~ 0
LSE_IN
Text Label 6350 6800 0    50   ~ 0
LSE_OUT
$Comp
L Device:C_Small C13
U 1 1
P 5750 7000
F 0 "C13" H 5650 7050 50  0000 R CNN
F 1 "12p" H 5650 6950 50  0000 R CNN
F 2 "Capacitors_SMD:C_0603" H 5750 7000 50  0001 C CNN
F 3 "~" H 5750 7000 50  0001 C CNN
	1    5750 7000
	1    0    0    -1  
$EndComp
$Comp
L Device:C_Small C14
U 1 1
P 6250 7000
F 0 "C14" H 6350 7050 50  0000 L CNN
F 1 "12p" H 6350 6950 50  0000 L CNN
F 2 "Capacitors_SMD:C_0603" H 6250 7000 50  0001 C CNN
F 3 "~" H 6250 7000 50  0001 C CNN
	1    6250 7000
	1    0    0    -1  
$EndComp
$Comp
L power:GND #PWR0142
U 1 1
P 5750 7100
F 0 "#PWR0142" H 5750 6850 50  0001 C CNN
F 1 "GND" H 5755 6927 50  0000 C CNN
F 2 "" H 5750 7100 50  0001 C CNN
F 3 "" H 5750 7100 50  0001 C CNN
	1    5750 7100
	1    0    0    -1  
$EndComp
$Comp
L power:GND #PWR0143
U 1 1
P 6250 7100
F 0 "#PWR0143" H 6250 6850 50  0001 C CNN
F 1 "GND" H 6255 6927 50  0000 C CNN
F 2 "" H 6250 7100 50  0001 C CNN
F 3 "" H 6250 7100 50  0001 C CNN
	1    6250 7100
	1    0    0    -1  
$EndComp
Wire Wire Line
	6250 6900 6250 6800
Wire Wire Line
	6250 6800 6350 6800
Wire Wire Line
	6250 6800 6150 6800
Connection ~ 6250 6800
Wire Wire Line
	5850 6800 5750 6800
Wire Wire Line
	5750 6800 5750 6900
Connection ~ 5750 6800
Wire Wire Line
	5750 6800 5650 6800
$Comp
L Connector:Conn_01x04_Male J5
U 1 1
P 10600 1700
F 0 "J5" H 10573 1673 50  0000 R CNN
F 1 "RS485" H 10573 1582 50  0000 R CNN
F 2 "KUT_Connector:DF3A-4P-2DSA" H 10600 1700 50  0001 C CNN
F 3 "~" H 10600 1700 50  0001 C CNN
	1    10600 1700
	-1   0    0    -1  
$EndComp
Wire Wire Line
	10300 2000 10300 1700
Wire Wire Line
	10300 1700 10400 1700
Wire Wire Line
	10300 1500 10300 1600
Wire Wire Line
	10300 1600 10400 1600
$Comp
L Connector:Conn_01x05_Male J4
U 1 1
P 700 3000
F 0 "J4" H 806 3378 50  0000 C CNN
F 1 "GPS" H 806 3287 50  0000 C CNN
F 2 "KUT_Connector:DF3A-5P-2DSA" H 700 3000 50  0001 C CNN
F 3 "~" H 700 3000 50  0001 C CNN
	1    700  3000
	1    0    0    -1  
$EndComp
Wire Wire Line
	1000 2700 1000 2800
Wire Wire Line
	1000 2800 900  2800
Wire Wire Line
	900  2900 1000 2900
Wire Wire Line
	1000 2900 1000 3300
$Comp
L Connector:Conn_01x02_Male J1
U 1 1
P 700 1300
F 0 "J1" H 806 1478 50  0000 C CNN
F 1 "PWRIN" H 806 1387 50  0000 C CNN
F 2 "KUT_Connector:DF3A-2P-2DSA" H 700 1300 50  0001 C CNN
F 3 "~" H 700 1300 50  0001 C CNN
	1    700  1300
	1    0    0    -1  
$EndComp
$Comp
L power:PWR_FLAG #FLG0101
U 1 1
P 1100 1300
F 0 "#FLG0101" H 1100 1375 50  0001 C CNN
F 1 "PWR_FLAG" V 1100 1427 30  0000 L CNN
F 2 "" H 1100 1300 50  0001 C CNN
F 3 "~" H 1100 1300 50  0001 C CNN
	1    1100 1300
	0    1    1    0   
$EndComp
Wire Wire Line
	1100 1300 1000 1300
Connection ~ 1000 1300
$Comp
L power:PWR_FLAG #FLG0102
U 1 1
P 1100 1400
F 0 "#FLG0102" H 1100 1475 50  0001 C CNN
F 1 "PWR_FLAG" V 1100 1527 30  0000 L CNN
F 2 "" H 1100 1400 50  0001 C CNN
F 3 "~" H 1100 1400 50  0001 C CNN
	1    1100 1400
	0    1    1    0   
$EndComp
Wire Wire Line
	1100 1400 1000 1400
Connection ~ 1000 1400
Text Label 8600 1650 2    50   ~ 0
RS485_RX
Wire Wire Line
	8800 1650 8600 1650
Wire Wire Line
	8600 2050 8800 2050
Text Label 8600 1850 2    50   ~ 0
RS485_EN
Wire Wire Line
	8600 1850 8700 1850
Connection ~ 8700 1850
Wire Wire Line
	8700 1850 8700 1950
$Comp
L Jumper:SolderJumper_2_Bridged JP1
U 1 1
P 8700 1400
F 0 "JP1" V 8656 1468 50  0000 L CNN
F 1 "~HalfDuplex" V 8746 1468 40  0000 L CNN
F 2 "temp:GS2-Bridged" H 8700 1400 50  0001 C CNN
F 3 "~" H 8700 1400 50  0001 C CNN
	1    8700 1400
	0    1    1    0   
$EndComp
Wire Wire Line
	8700 1550 8700 1750
Connection ~ 8700 1750
Wire Wire Line
	900  3900 1000 3900
Text Label 1100 4200 0    50   ~ 0
RESET
Wire Wire Line
	1100 4200 900  4200
Wire Wire Line
	900  4400 1100 4400
Wire Wire Line
	1000 4500 1000 3900
$Comp
L temp:SW_Push_Tact_4Pin SW1
U 1 1
P 4250 2800
F 0 "SW1" V 4500 2700 50  0000 C CNN
F 1 "SW_RESET" V 4600 2700 50  0000 C CNN
F 2 "temp:SW_SPST_SKRPACE010" H 4250 3000 50  0001 C CNN
F 3 "" H 4250 3000 50  0001 C CNN
	1    4250 2800
	0    1    1    0   
$EndComp
Wire Wire Line
	4450 2500 4250 2500
Connection ~ 4450 2500
NoConn ~ 4050 3000
NoConn ~ 4250 3000
Wire Wire Line
	4250 2500 4250 2600
Wire Wire Line
	4050 2600 4050 2500
Wire Wire Line
	4050 2500 3850 2500
Wire Wire Line
	3850 2500 3850 2600
$EndSCHEMATC
